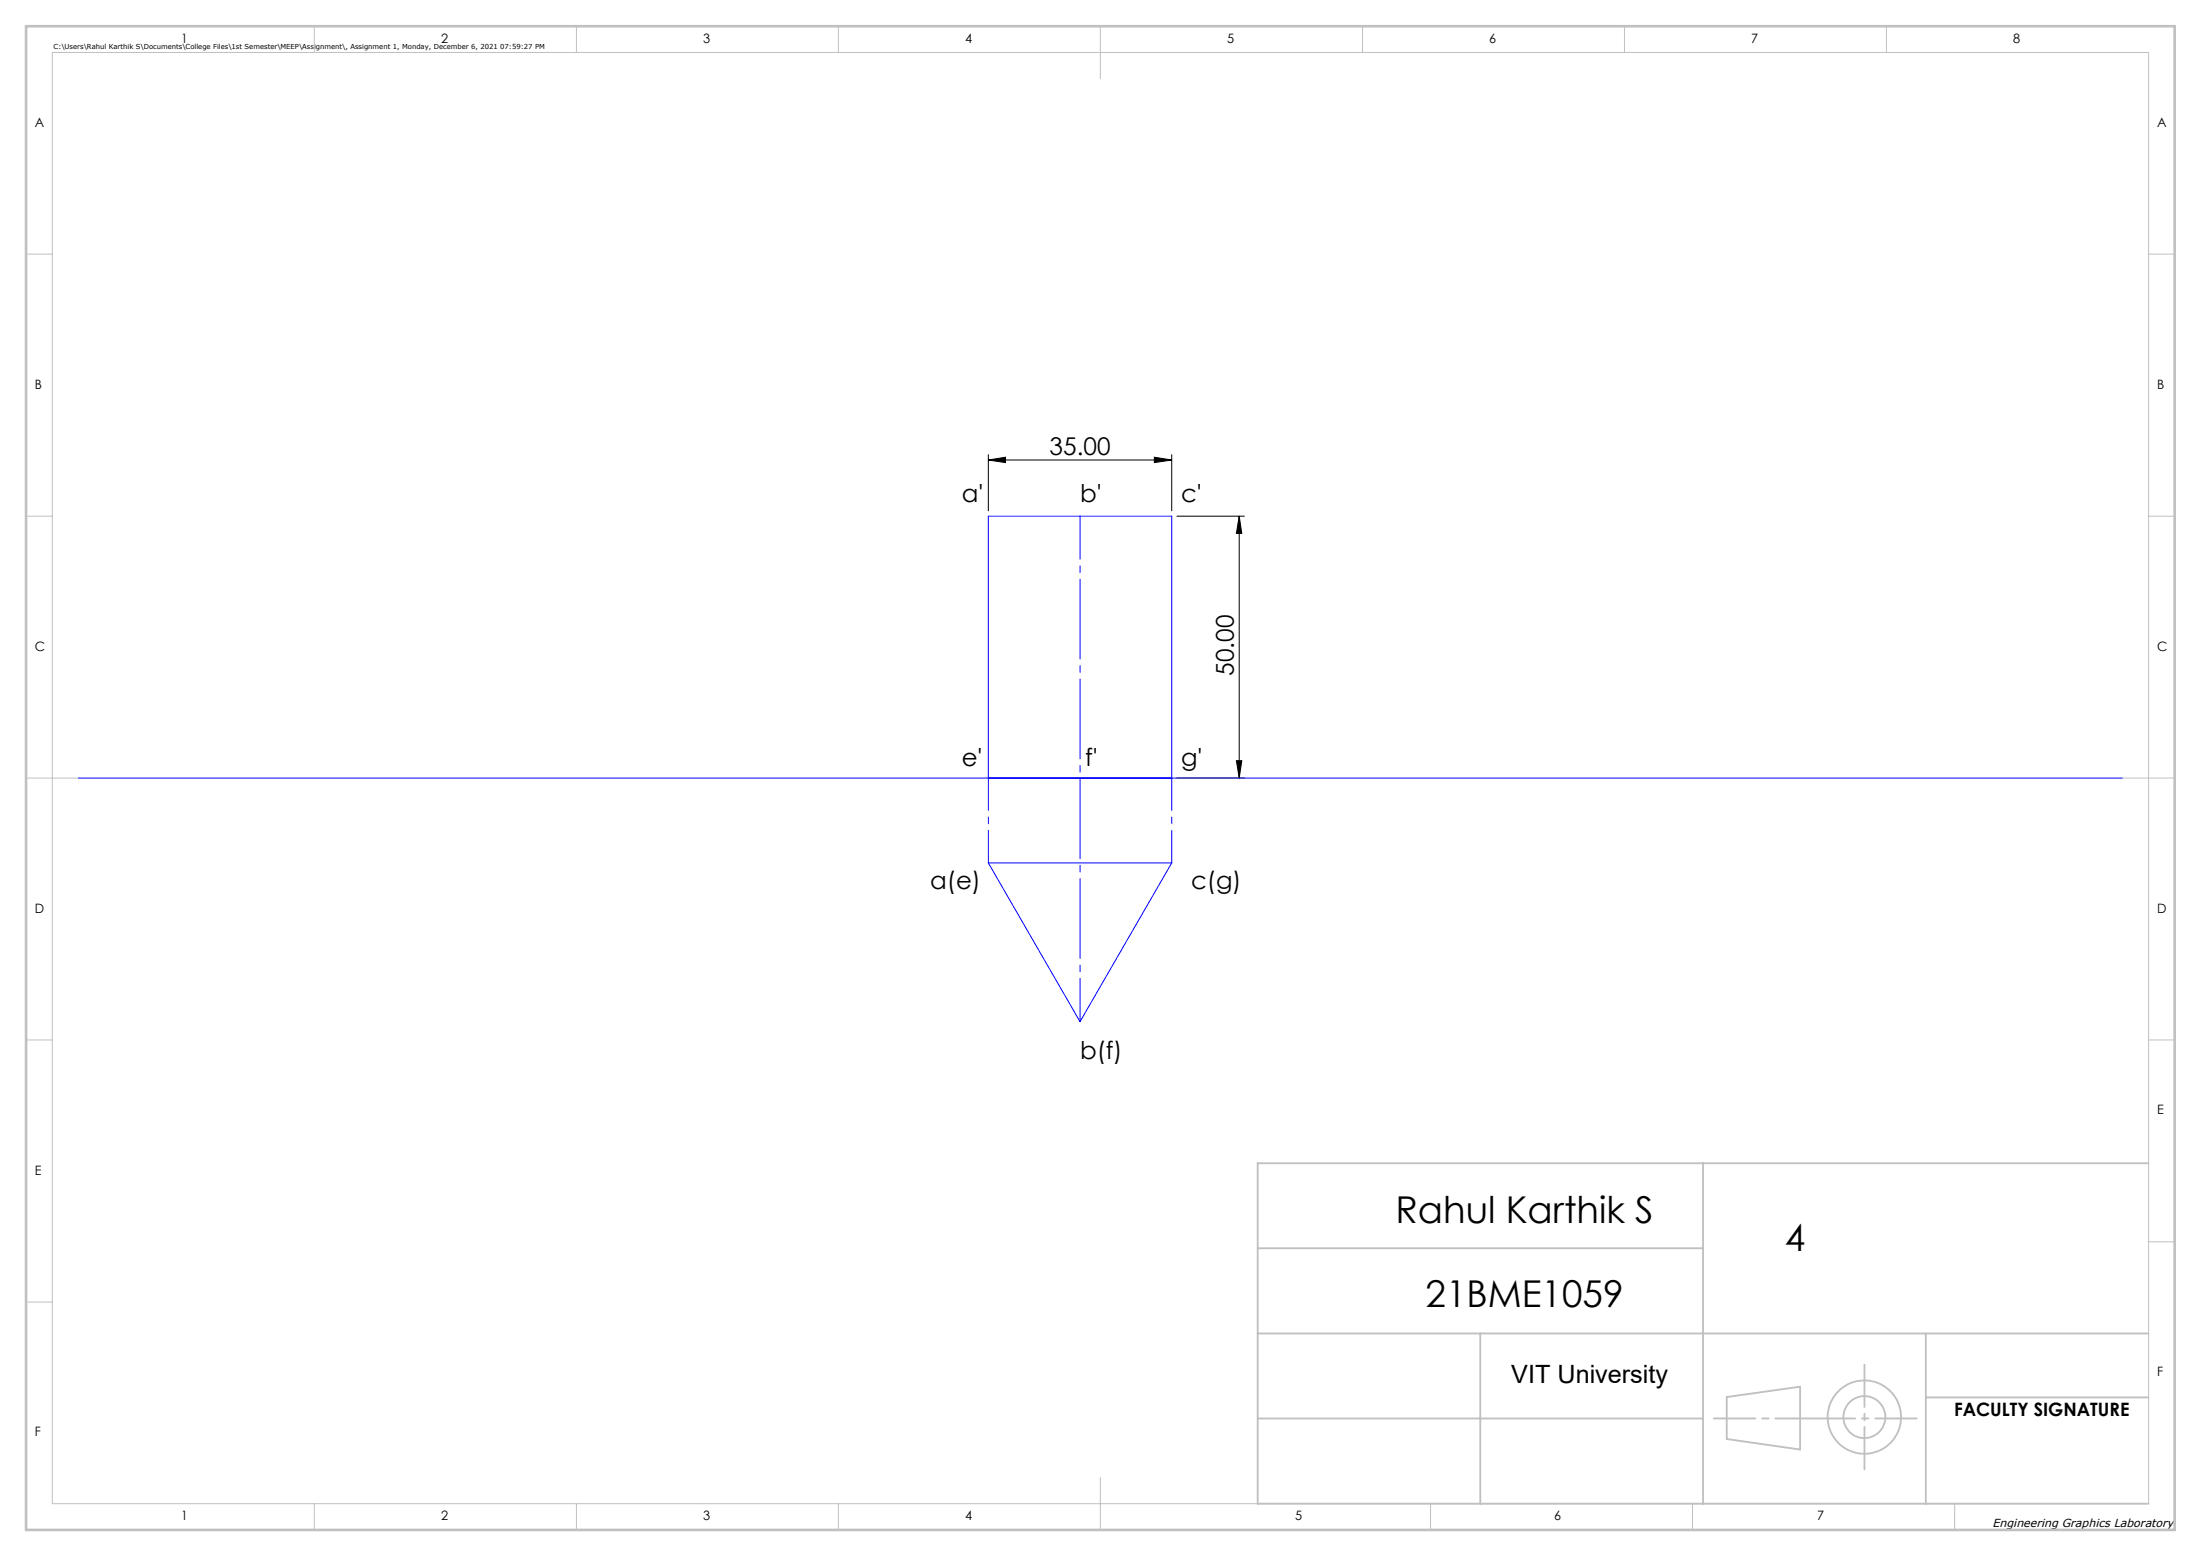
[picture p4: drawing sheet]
<svg xmlns="http://www.w3.org/2000/svg" width="420mm" height="297mm" viewBox="0 0 420 297" stroke-linecap="round" stroke-linejoin="round" font-family="sans-serif">
<path d="M188.6 87.8l3.3-.5v1zM188.6 86.8v10.7M188.6 87.8h35M220.3 87.3l3.3 .5-3.3 .5zM223.6 86.8v10.7M224.6 98.5h12.9M236.5 98.5v50M236.5 98.5l.5 3.3h-1.1zM224.6 148.5h12.9M235.9 145.2h1.1l-.5 3.3z" fill="none" stroke="#000" stroke-width=".19"/>
<g fill="none" stroke="#c0c0c0" stroke-width=".35">
<path d="M240 238.3h85M325 222v65M410 222h-170v65h170M240 254.5h170M282.5 254.5v32.5M367.5 254.5v32.5M240 270.8h85M329.5 266.7l14-2v12l-14-2zM367.5 266.7h42.5"/>
<circle cx="355.8" cy="270.5" r="7"/>
<circle cx="355.8" cy="270.5" r="4"/>
</g>
<g fill="none" stroke="#c0c0c0" stroke-width=".19">
<path d="M10 10h400v277h-400zM60 5v5M110 5v5M160 5v5M210 5v10M260 5v5M310 5v5M360 5v5M5 48.5h5M410 48.5h5M5 98.5h5M410 98.5h5"/>
<path d="M5 148.5h10M405 148.5h10M5 198.5h5M410 198.5h5M410 237h5M5 248.5h5M60 287v5M110 287v5M160 287v5M210 282v10M273 287v5M323 287v5"/>
<path d="M373 287v5"/>
</g>
<path d="M327 270.8h38.8" fill="none" stroke="#c0c0c0" stroke-width=".35" stroke-dasharray="15.2 1.3 1.3 1.3" stroke-dashoffset="7.3"/>
<path d="M355.8 260.5v20" fill="none" stroke="#c0c0c0" stroke-width=".35" stroke-dasharray="15.2 1.3 1.3 1.3" stroke-dashoffset="7.1"/>
<path d="M5 5h410v287h-410z" fill="none" stroke="#c0c0c0" stroke-width=".5"/>
<path d="M188.6 164.7v-16.2M223.6 164.7v-16.2" fill="none" stroke="#00f" stroke-width=".19" stroke-dasharray="15.2 1.3 1.3 1.3" stroke-dashoffset="9.1"/>
<path d="M206.1 195v-96.5" fill="none" stroke="#00f" stroke-width=".19" stroke-dasharray="15.2 1.3 1.3 1.3" stroke-dashoffset="7"/>
<path d="M15 148.5h390M188.6 148.5v-50h35v50M188.6 164.7h35l-17.5 30.3z" fill="none" stroke="#00f" stroke-width=".19"/>
<g fill="#000">
<path d="M188.6 87.8l3.3-.5v1zM220.3 87.3l3.3 .5-3.3 .5z"/>
<path d="M235.9 145.2h1.1l-.5 3.3zM236.5 98.5l.5 3.3h-1.1z"/>
</g>
<g font-size="7.1">
<text x="266.3" y="233.5">Rahul Karthik S</text>
<text x="340.6" y="238.7">4</text>
<text x="272" y="249.4">21BME1059</text>
</g>
<text font-size="4.8" x="288.4" y="264">VIT University</text>
<g font-size="4.7">
<text x="200.3" y="86.8">35.00</text>
<text x="183.5" y="95.8">a'</text>
<text x="206.1" y="95.8">b'</text>
<text x="225.4" y="95.8">c'</text>
<text x="235.5" y="129" transform="rotate(-90 235.5 129)">50.00</text>
<text x="183.5" y="146.2">e'</text>
<text x="207.1" y="146.2">f'</text>
<text x="225.4" y="146.2">g'</text>
<text x="177.5" y="169.7">a(e)</text>
<text x="227.3" y="169.7">c(g)</text>
<text x="206.1" y="202.1">b(f)</text>
</g>
<text font-size="3.5" x="372.9" y="270.3">FACULTY SIGNATURE</text>
<g font-size="2.5">
<text x="34.6" y="8.2">1</text>
<text x="84.2" y="8.2">2</text>
<text x="134.2" y="8.2">3</text>
<text x="184.2" y="8.2">4</text>
<text x="234.2" y="8.2">5</text>
<text x="284.2" y="8.2">6</text>
<text x="334.2" y="8.2">7</text>
<text x="384.2" y="8.2">8</text>
<text x="6.7" y="24.2">A</text>
<text x="411.7" y="24.2">A</text>
<text x="6.7" y="74.2">B</text>
<text x="411.7" y="74.2">B</text>
<text x="6.7" y="124.2">C</text>
<text x="411.7" y="124.2">C</text>
<text x="6.7" y="174.2">D</text>
<text x="411.7" y="174.2">D</text>
<text x="411.7" y="212.7">E</text>
<text x="6.7" y="224.2">E</text>
<text x="411.7" y="262.7">F</text>
<text x="6.7" y="274.2">F</text>
<text x="34.6" y="290.2">1</text>
<text x="84.2" y="290.2">2</text>
<text x="134.2" y="290.2">3</text>
<text x="184.2" y="290.2">4</text>
<text x="247.2" y="290.2">5</text>
<text x="296.5" y="290.2">6</text>
<text x="346.8" y="290.2">7</text>
</g>
<text font-size="2.2" x="380.2" y="291.4">Engineering Graphics Laboratory</text>
<text font-size="1.3" x="10.2" y="9.3">C:\Users\Rahul Karthik S\Documents\College Files\1st Semester\MEEP\Assignment\, Assignment 1, Monday, December 6, 2021 07:59:27 PM</text>
</svg>
